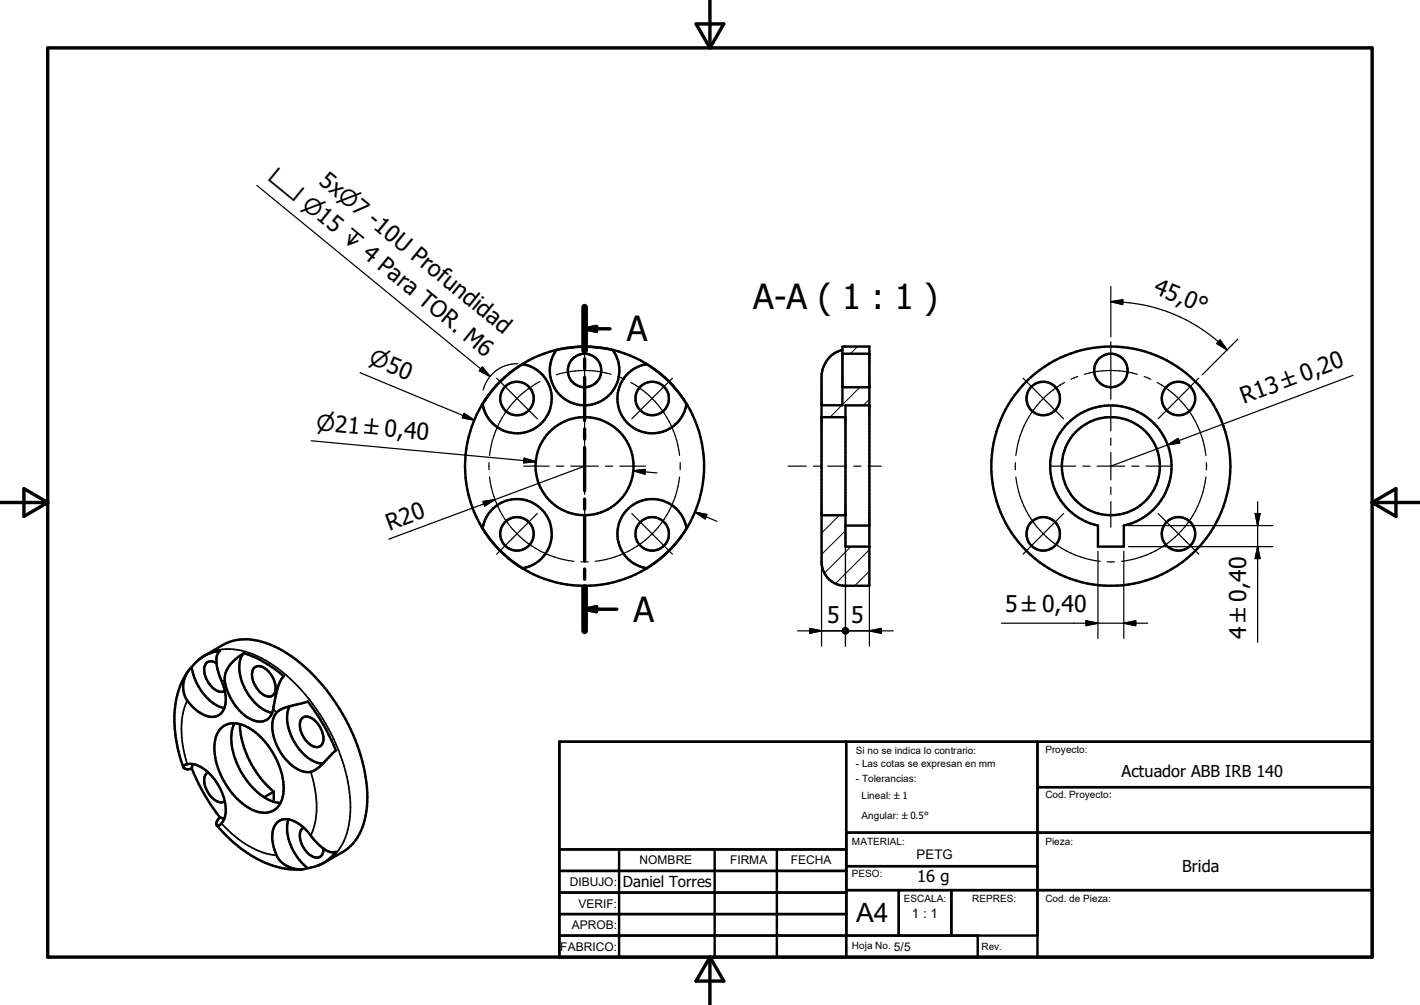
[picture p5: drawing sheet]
<svg xmlns="http://www.w3.org/2000/svg" width="297mm" height="210mm" viewBox="0 0 297 210" stroke-linecap="round" stroke-linejoin="round" font-family="sans-serif">
<path d="M179.4 72.4l-1.5 1.5M176.1 84.7l-2.5 2.5M179.9 80.9l-3.7 3.7M181.8 83.4l-1.3 1.3M175.6 107.7l-3.8 3.7M176.8 110.9l-5 5M178 114.2l-5.6 5.6M181.8 119.4l-3 3M181.8 114.9l-7 7" fill="none" stroke="#000" stroke-width=".21"/>
<g fill="none" stroke="#000" stroke-width=".51">
<path d="M104.6 79.8l2.7-2.4 2-1.3a7.3 7.3 0 0 1 4 12.3 7.3 7.3 0 0 1-12.4-4l2.1-2.9zM116.4 73.2a24.4 24.4 0 0 1 11.8 .1 7.3 7.3 0 0 1-6 11.4 7.3 7.3 0 0 1-5.8-11.5zM138.2 78.2l-3-2.1a7.3 7.3 0 0 0-3.9 12.3 7.3 7.3 0 0 0 12.3-4 25 25 0 0 0-41.5-1.6 25 25 0 0 0 14.2 39 25 25 0 0 0 30.7-28 24.8 24.8 0 0 0-7.9-14.9M176.2 73.2a5.7 5.7 0 0 0-4.4 5.5v38.7a5 5 0 0 0 5 5h5v-50l-5.6 .1v12.2h-4.4M176.2 73.9h5.6M171.8 87.2h5M176.2 80.9h5.6M181.8 84.7h-5v29.5h5M223.3 88.5a12.7 12.7 0 0 1 20.2 2.8 12.7 12.7 0 0 1-8.4 18.5v4.4h-5.5v-4.4a12.7 12.7 0 0 1-6.3-21.3zM103.2 106.2a7.3 7.3 0 0 1 11.5 2.2 7.3 7.3 0 0 1-5.4 10.4 24 24 0 0 1-8.3-8.5l.1-.6a7.4 7.4 0 0 1 2.1-3.5zM131.5 106.2a7.3 7.3 0 0 1 12.1 4.2 23.4 23.4 0 0 1-8.5 8.3 7.3 7.3 0 0 1-5.7-5.1 7.3 7.3 0 0 1 2.1-7.4zM171.8 107.7h5"/>
<path d="M176.8 109.8h5M40.1 139.4a10.7 10.7 0 0 0 6.4 8.5l.4 .1M41 138.3a8.4 8.4 0 0 1 5-2.3 4.4 4.4 0 0 0-.4 4.4l.4 .9a9.1 9.1 0 0 1 .9 6.8 2.88 2.88 0 0 1-4.2 1.3 8 8 0 0 1-4.3-4.8 6.2 6.2 0 0 1 2.2-5.8zM41.7 137.8l5-3a11.2 11.2 0 0 1 9.9-.1 33.2 33.2 0 0 1 15.1 14.5 34.7 34.7 0 0 1 5.1 19.4 12.2 12.2 0 0 1-4.5 9.1l-5.8 3.2M45.3 138.6a1.52 1.52 0 0 0-1.7-.3 1.52 1.52 0 0 0-.9 1.5 5.2 5.2 0 0 0 3.3 4.8h.5l.5-.2M48.8 138.2l2.2-1.7a23.9 23.9 0 0 1 8.4 4.8 11.1 11.1 0 0 0-2 5.6 5 5 0 0 1-1.4 3.4 3.7 3.7 0 0 1-4.2-.3 11.2 11.2 0 0 1-4.8-8.6l.4-1.3 .8-1.2zM51 136.5a6 6 0 0 0-.4 5.9 9.8 9.8 0 0 0 6.3 6.6M53.2 139.5a2.18 2.18 0 0 1 2.9 .8 4.2 4.2 0 0 1 1.2 4.7 1.81 1.81 0 0 1-2.8-.2 4.5 4.5 0 0 1-1.5-5.1zM39.4 140.1a19 19 0 0 0-2.6 14.2l.5 2.7 1 3.3M40.3 159.7l-.2 .9M46.2 152.3a4.2 4.2 0 0 1 5.1-.6 15.7 15.7 0 0 1 8 13.6 4.3 4.3 0 0 1-3.7 4.6 8.9 8.9 0 0 1-6.5-3.5 15.2 15.2 0 0 1-4.2-11.3l.5-1.6zM49 151.1a9.2 9.2 0 0 0-.1 6.8 14.7 14.7 0 0 0 8.2 9.6l1.6 .3"/>
<path d="M50.2 151.3a20 20 0 0 0 7.1 14.1M57.8 148.9a12.3 12.3 0 0 1 5.3-1.9l1.3-.4a42.5 42.5 0 0 1 5.9 10.2l-2 2a6.8 6.8 0 0 1-3.7 2.5 6.9 6.9 0 0 1-5.3-3.1 9.7 9.7 0 0 1-2.1-8.2zM60.6 147.6a8 8 0 0 0 .9 7.4 7.9 7.9 0 0 0 6 4.6M63.2 150.1a2.1 2.1 0 0 1 2.9 .7 4.4 4.4 0 0 1 1.2 4.8 1.85 1.85 0 0 1-2.8-.3 4.5 4.5 0 0 1-1.5-5zM117 155h170v45h-170zM177 155v45M217 155v45M38.3 160.3v-.1a2.05 2.05 0 0 1 2.5-.4 10.9 10.9 0 0 1 6.4 9.3 3.1 3.1 0 0 1-1.7 3.5 .99 .99 0 0 1 .3-1.6l.2-.2M38.3 160.3a1.41 1.41 0 0 0 1.8 .3M40.1 160.6a42.1 42.1 0 0 0 5.9 10.2M43.5 161.4a2.4 2.4 0 0 0-.5 3.1 4.5 4.5 0 0 0 3.3 3.2l.7-.3M45.4 172.5a25.1 25.1 0 0 0 14.2 9l2.5 .2 1.3-.1"/>
<path d="M46 170.8l.9 .3M57.3 165.4v2.1M57.3 165.4l-2.1 1.2M60.4 171.2a9.4 9.4 0 0 0 1.9 8.1l1.2 1.4 .9 .7M63.5 173a2.31 2.31 0 0 0-.5 3 4.2 4.2 0 0 0 3.5 3.2 1.55 1.55 0 0 0 1.1-1.9M67.7 177.3a16.3 16.3 0 0 1-3.5-3.7 5.7 5.7 0 0 0-5.2-2.3 3.5 3.5 0 0 0-2.1 3.9 6.5 6.5 0 0 0 3.4 5.9 5.9 5.9 0 0 0 4.1 .3M67.7 177.3a2.86 2.86 0 0 0 2.6 .7 8.6 8.6 0 0 1-5.9 3.4M117 177.5h60M129.5 177.5v22.5M149.5 177.5v22.5M162.5 177.5v22.5M177 174h110"/>
<path d="M217 164.5h70M117 182h60M117 186.5h60M117 191h60M117 195.5h100M177 186h110M177 181h40M188 186v9.5M199 186v9.5M204.5 195.5v4.5"/>
<circle cx="122.3" cy="77.4" r="3.5"/>
<circle cx="232.3" cy="77.4" r="3.5"/>
<circle cx="108.1" cy="83.3" r="3.5"/>
<circle cx="122.3" cy="97.4" r="10.2"/>
<circle cx="136.4" cy="83.3" r="3.5"/>
<circle cx="218.2" cy="83.3" r="3.5"/>
<circle cx="232.3" cy="97.4" r="10.2"/>
<circle cx="232.3" cy="97.4" r="25"/>
<circle cx="246.5" cy="83.3" r="3.5"/>
<circle cx="108.1" cy="111.6" r="3.5"/>
<circle cx="136.4" cy="111.6" r="3.5"/>
<circle cx="218.2" cy="111.6" r="3.5"/>
<circle cx="246.5" cy="111.6" r="3.5"/>
</g>
<path d="M43.1 136.8a11.5 11.5 0 0 1 10.8 .3 35.6 35.6 0 0 1 15.4 16.3 32.4 32.4 0 0 1 3.8 18.1 11.2 11.2 0 0 1-5 8.6M39.2 146.4a18.6 18.6 0 0 0 0 13.3M46.3 142.2l.7 .1M57.1 148.2l.7 .7M46.3 172.1a19.3 19.3 0 0 0 10.8 6.6h.7M65 161.3a19.2 19.2 0 0 1 .3 12.7l-.3 .6" fill="none" stroke="#000" stroke-width=".36"/>
<g fill="none" stroke="#000" stroke-width=".71">
<path d="M10 10h277v190h-277zM145.6 5h5.8l-2.9 5zM148.5 0v10M122.3 64.2v9M122.3 75v2.1M122.3 78.8v9.1M122.3 68.7h5.3M122.3 68.7l2.5-.5v1zM122.3 89.6v2.1M122.3 93.5v9M0 105h10M5 102.1l5 2.9-5 2.9z"/>
<path d="M122.3 104.3v2.1M122.3 108.1v9.1M122.3 118.9v2.1M287 105h10M287 105l5-2.9v5.8zM122.3 122.8v9M122.3 127.3l2.5-.5v1zM122.3 127.3h6.7M148.5 200v10M148.5 200l2.9 5h-5.8z"/>
</g>
<path d="M122.3 64.2v9M122.3 122.8v9" fill="none" stroke="#000" stroke-width="1.4"/>
<path d="M122.3 68.7l2.5-.5v1zM122.3 127.3l2.5-.5v1z" fill="#000" stroke="#000" stroke-width=".71"/>
<g fill="none" stroke="#000" stroke-width=".25">
<path d="M53.7 38.8l48.8 39.9M232.3 59.9v10.5M75.3 77.9l23.9 9.9M100.9 76.7l1.6 2-2.2-1.2zM103.9 79l8.5 8.5M108.3 76a7.3 7.3 0 0 0-7.2 5.5M112.9 79.7a20 20 0 0 0-10.5 15.5M122.3 71.4v12M127.8 78.2a19.9 19.9 0 0 0-11.4 .1M129.2 78.7l1.4 .6M132 79.9a20.1 20.1 0 0 1 10.1 15.3M140.6 79l-8.4 8.5"/>
<path d="M214 79l8.5 8.5M222.7 79.9a20.1 20.1 0 0 0-10.2 15.3M225.4 78.7l-1.4 .6M226.8 78.2a19.7 19.7 0 0 1 11.1 0M232.3 71.4v12M232.3 63a34.4 34.4 0 0 1 24.3 10.1M232.3 63l2.6-.4-.1 1zM239.3 78.7l1.4 .6M242 79.9a20 20 0 0 1 10.2 15.3M250.7 79l-8.5 8.5M255.2 71l1.4 2.1-2.1-1.3zM258.9 70.9l-7.5 7.4"/>
<path d="M283 78.4l-38.7 14.6M65.1 92.1l47 4.4M97.1 86.4l2.1 1.4-2.5-.5zM102.3 96.7v1.5M102.4 99.7a20 20 0 0 0 17.6 17.6M109.5 97.4h5.4M109.6 95.7l2.5 .8-2.6 .2zM116.4 97.4h1.5M119.4 97.4h5.7M122.3 97.4h.1M122.3 84.7v5.3M122.3 91.5v1.5"/>
<path d="M122.3 94.5v5.8M122.3 97.4l-18.8 7M126.6 97.4h1.5M129.6 97.4h5.4M132.5 98.4l4.9 .4M132.5 98.4l2.5-.3-.1 1zM142.1 99.7a20.1 20.1 0 0 1-17.6 17.6M142.3 96.7v1.5M164.9 97.4h3.7M170.1 97.4h1.5M173.1 97.4h4M178.6 97.4h1.5"/>
<path d="M181.6 97.4h2.7M212.4 96.7v1.5M212.5 99.7a20.1 20.1 0 0 0 17.6 17.6M219.6 97.4h5.4M226.5 97.4h1.5M229.5 97.4h5.7M232.3 97.4h.1M232.3 84.7v5.3M232.3 91.5v1.5M232.3 94.5v5.8M236.7 97.4h1.5M239.7 97.4h5.4"/>
<path d="M244.3 93l2.1-1.4 .4 1zM244.3 93l-12 4.4M252.2 99.7a20.1 20.1 0 0 1-17.6 17.6M252.3 96.7v1.5M101 104.8l2.5-.4-2.1 1.3zM103.5 104.4l-22.2 8.3M112.4 107.3l-8.5 8.5M121.5 117.4h1.5M122.3 101.8v1.5M122.3 104.8v5.4M132.2 107.3l8.4 8.5M145.3 107l4.7 1.9"/>
<path d="M145.3 107l2.6 .5-.4 .9zM171.8 108.7v26.3M176.8 108.7v26.3M181.8 110.8v24.2M222.5 107.3l-8.5 8.5M229.6 115.2v18.2M231.6 117.4h1.5M232.3 101.8v1.5M232.3 104.8v5.4M235.1 115.2v18.2M236 114.2h13M236 109.8h8.6"/>
<path d="M242.2 107.3l8.5 8.5M244.9 109.8h21.3M249.3 114.2h16.9M262.5 107.3h1.1l-.6 2.5zM263 104.8v29.4M263 114.2l.6 2.5h-1.1zM166.8 131.8h20M169.3 131.3l2.5 .5-2.5 .5zM181.8 131.8l2.5-.5v1zM209.5 130.2h30.6M227.2 129.7l2.4 .5-2.4 .5zM235.1 130.2l2.4-.5v1z"/>
</g>
<g fill="#000" stroke="#000" stroke-width=".25">
<path d="M100.9 76.7l1.6 2-2.2-1.2zM232.3 63l2.6-.4-.1 1zM255.2 71l1.4 2.1-2.1-1.3zM97.1 86.4l2.1 1.4-2.5-.5zM109.6 95.7l2.5 .8-2.6 .2zM132.5 98.4l2.5-.3-.1 1zM244.3 93l2.1-1.4 .4 1zM101 104.8l2.5-.4-2.1 1.3zM145.3 107l2.6 .5-.4 .9zM262.5 107.3h1.1l-.6 2.5zM263 114.2l.6 2.5h-1.1zM169.3 131.3l2.5 .5-2.5 .5z"/>
<path d="M176.2 131.8l.1 .4zM176.2 131.8l.2 .5zM176.2 131.8l.4 .6zM176.2 131.8l.6 .6h-.2zM176.2 131.8l.8 .6h-.2zM176.2 131.8l.9 .6h-.1zM176.2 131.8l1.1 .5-.2 .1zM176.2 131.8l1.2 .3-.1 .2zM176.2 131.8l1.2 .1v.2zM176.2 131.8l1.2-.1v.2zM176.2 131.8l1.2-.2v.1zM176.2 131.8l1.1-.4 .1 .2z"/>
<path d="M176.2 131.8l.9-.5 .2 .1zM176.2 131.8l.8-.6 .1 .1zM176.8 131.2h.2l-.8 .6zM176.6 131.2h.2l-.6 .6zM176.4 131.3l.2-.1-.4 .6zM176.3 131.5l.1-.2-.2 .5zM176.3 131.5l-.1 .3zM176.2 131.7v.1zM177.3 131.5l.1 .3zM177.2 131.3l.2 .5zM177.1 131.2l.3 .6zM176.9 131.2l.5 .6z"/>
<path d="M176.7 131.2h.2l.5 .6zM176.5 131.3l.2-.1 .7 .6zM176.4 131.4l.1-.1 .9 .5zM176.4 131.4l1 .4-1.1-.2zM176.3 131.6l1.1 .2-1.2-.1zM176.2 131.7l1.2 .1-1.2 .1zM176.2 131.9l1.2-.1-1.1 .3zM176.3 132.1l1.1-.3-1 .5zM176.4 132.3l1-.5-.9 .6zM176.5 132.4l.9-.6-.7 .6zM176.7 132.4l.7-.6-.5 .6zM177.4 131.8l-.3 .6h-.2z"/>
<path d="M177.4 131.8l-.3 .6zM177.4 131.8l-.2 .5zM177.4 131.8l-.1 .4zM177.4 131.8v.2zM181.8 131.8l2.5-.5v1zM227.2 129.7l2.4 .5-2.4 .5zM235.1 130.2l2.4-.5v1z"/>
</g>
<g font-size="7.2">
<text x="157.6" y="64.5">A-A ( 1 : 1 )</text>
<text x="131.1" y="71.3">A</text>
<text x="132.5" y="129.9">A</text>
</g>
<text font-size="5.6" x="179.1" y="192.7">A4</text>
<g font-size="4.8">
<text x="66.5" y="38.2" transform="rotate(39 66.5 38.2)">5xn7 -10U Profundidad</text>
<text x="241" y="61.3" transform="rotate(22 241 61.3)">45,0°</text>
<text x="80.6" y="77.5" transform="rotate(23 80.6 77.5)">50</text>
<text x="260.1" y="84.5" transform="rotate(-21 260.1 84.5)">R13</text>
<text x="81.5" y="110.9" transform="rotate(-20 81.5 110.9)">R20</text>
<text x="173" y="130.2">5</text>
<text x="178" y="130.2">5</text>
<text x="210.2" y="127.8">5 `0,40</text>
<text x="260.6" y="133.5" transform="rotate(-90 260.6 133.5)">4 `0,40</text>
</g>
<g font-size="4.6">
<text x="55.9" y="37.4" transform="rotate(39 55.9 37.4)">v</text>
<text x="62.9" y="43.2" transform="rotate(39 62.9 43.2)">n15 x 4 Para TOR. M6</text>
<text x="76.9" y="75.9" transform="rotate(22 76.9 75.9)">n</text>
<text x="268.7" y="81.3" transform="rotate(-20 268.7 81.3)">`0,20</text>
<text x="66.1" y="89.8" transform="rotate(5 66.1 89.8)">n21 `0,40</text>
</g>
<g font-size="3.4">
<text x="234.6" y="162.4">Actuador ABB IRB 140</text>
<text x="191.9" y="184.4">16 g</text>
<text x="247.3" y="182.2">Brida</text>
</g>
<text font-size="3.2" x="130.3" y="185.3">Daniel Torres</text>
<g font-size="2.8">
<text x="191.7" y="179.5">PETG</text>
<text x="190.8" y="191.8">1 : 1</text>
</g>
<g font-size="2.5">
<text x="119.2" y="185.2">DIBUJO:</text>
<text x="133.8" y="180.6">NOMBRE</text>
<text x="152.7" y="180.6">FIRMA</text>
<text x="165.4" y="180.6">FECHA</text>
<text x="121" y="189.7">VERIF:</text>
<text x="119.6" y="194.1">APROB:</text>
<text x="117.2" y="198.6">FABRICO:</text>
<text x="187" y="198.6">5/5</text>
</g>
<g font-size="2.1">
<text x="179" y="157.5">Si no se indica lo contrario:</text>
<text x="179" y="160.3">- Las cotas se expresan en mm</text>
<text x="218.7" y="157.3">Proyecto:</text>
<text x="179" y="163.5">- Tolerancias:</text>
<text x="180.2" y="167">Lineal: `1</text>
<text x="218.7" y="166.8">Cod. Proyecto:</text>
<text x="180.2" y="171.1">Angular: `0.5°</text>
<text x="178.2" y="176.5">MATERIAL:</text>
<text x="218.7" y="176.5">Pieza:</text>
<text x="178.2" y="183.2">PESO:</text>
<text x="189.1" y="188.5">ESCALA:</text>
<text x="203.4" y="188.5">REPRES:</text>
<text x="218.7" y="188.5">Cod. de Pieza:</text>
<text x="178.2" y="198.3">Hoja No.</text>
<text x="205.3" y="198.5">Rev.</text>
</g>
</svg>
